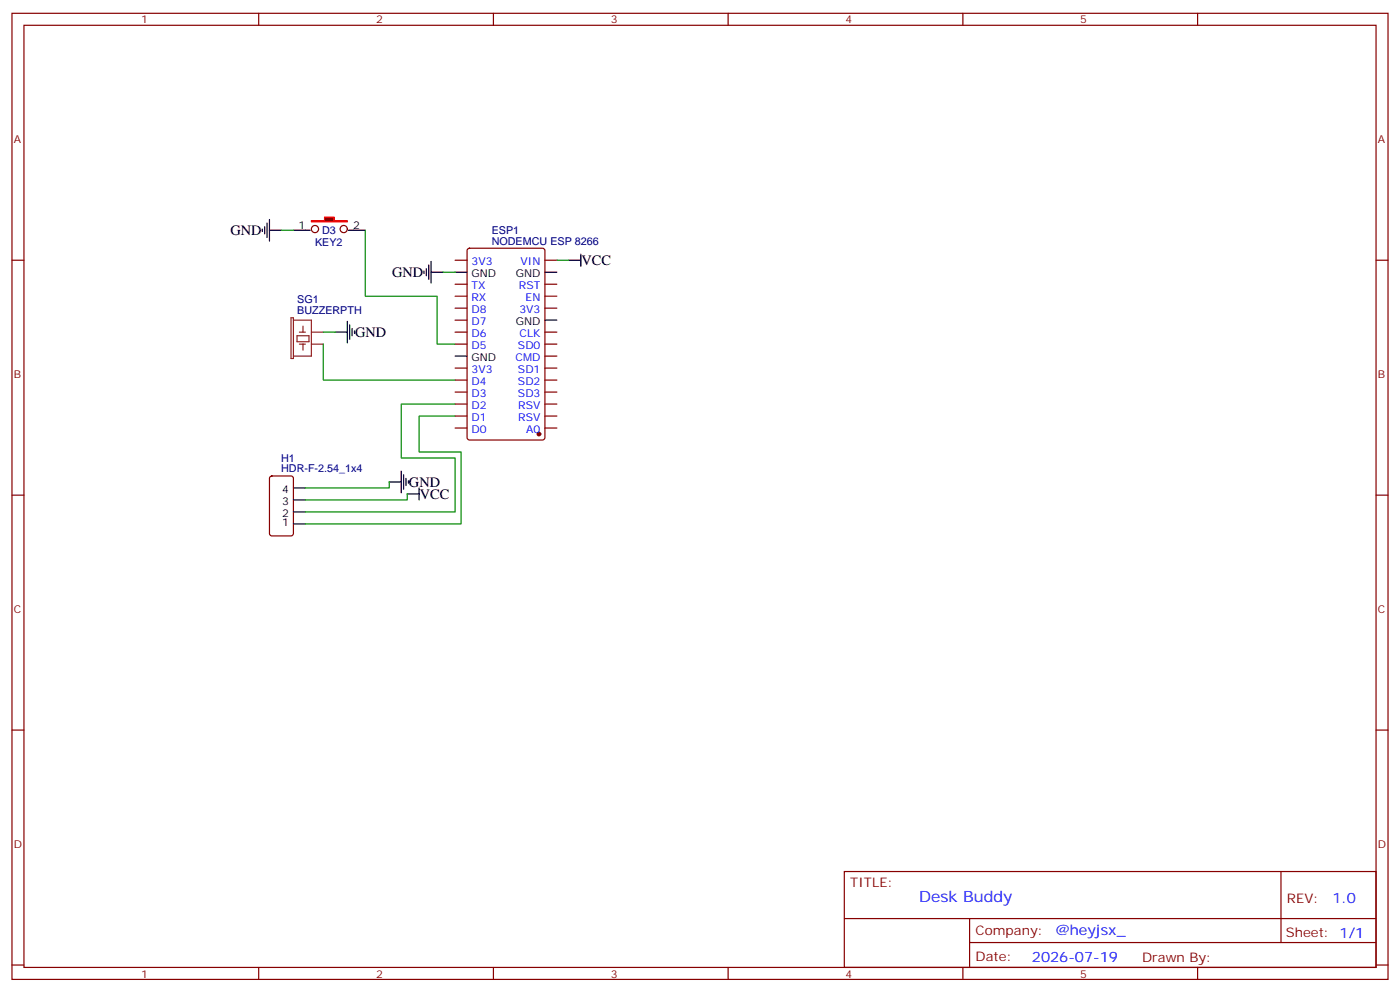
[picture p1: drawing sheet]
<svg xmlns="http://www.w3.org/2000/svg" width="412mm" height="292mm" viewBox="0 0 412 292" stroke-linecap="round" stroke-linejoin="round" font-family="sans-serif">
<g fill="none" stroke="#870000" stroke-width=".35">
<path d="M3.5 3.9h405.4v284.4h-405.4zM7.1 7.4h398.2v277.3h-398.2zM76.2 3.9v3.5M145.3 3.9v3.5M214.5 3.9v3.5M283.6 3.9v3.5M352.8 3.9v3.5M3.5 76.6h3.6M134.1 76.6h3.5M137.8 73.3l.5-.2h21.5l.7 .4v55.3l-.4 .6-21.8 .1-.7-.5v-55.2zM160.5 76.6h3.5M405.3 76.6h3.6"/>
<path d="M134.1 97.8h3.5M134.1 90.7h3.5M134.1 87.2h3.5M134.1 83.6h3.5M134.1 94.2h3.5M160.5 97.8h3.5M160.5 90.7h3.5M160.5 87.2h3.5M160.5 83.6h3.5M134.1 118.9h3.5M134.1 115.4h3.5M134.1 111.9h3.5"/>
<path d="M134.1 108.3h3.5M134.1 101.3h3.5M160.5 118.9h3.5M160.5 115.4h3.5M160.5 111.9h3.5M160.5 108.3h3.5M160.5 104.8h3.5M160.5 101.3h3.5M134.1 126h3.5M134.1 122.4h3.5M160.5 126h3.5M160.5 122.4h3.5"/>
<path d="M3.5 145.7h3.6M405.3 145.7h3.6M3.5 214.9h3.6M405.3 214.9h3.6M248.7 256.5h156.6v28.2h-156.6zM377.3 256.5v20.9M248.7 270.4h156.5M285.6 277.4h119.6M285.6 270.4v14.1M3.5 284h3.6M76.2 284.7v3.6M145.3 284.7v3.6"/>
<path d="M214.5 284.7v3.6M283.6 284.7v3.6M352.8 284.7v3.6M405.3 284h3.6"/>
</g>
<circle cx="158.7" cy="127.7" r=".53" fill="#870000" stroke="#870000" stroke-width=".35"/>
<path d="M86.4 67.8h3.6M134.1 80.1h3.5M160.5 94.2h3.5M160.5 80.1h3.5M134.1 104.8h3.5" fill="none" stroke="#000" stroke-width=".35"/>
<path d="M91.7 64.9h3.9v-1h2.8v1h3.9v.4h-10.6z" fill="#870000" stroke="#f00" stroke-width=".35"/>
<g fill="none" stroke="#870000" stroke-width=".35">
<path d="M79.6 140.3l.5-.2h5.6l.7 .4v16.5l-.4 .7h-5.9l-.7-.4v-16.5z"/>
<circle cx="92.8" cy="67.4" r="1.06"/>
<circle cx="101.2" cy="67.4" r="1.06"/>
</g>
<g fill="none" stroke="#000" stroke-width=".35">
<path d="M77.3 67.4v.7M78 66.7v2.1M78.7 65.7v4.2M79.4 67.8h3.5M79.4 64.6v6.3M90 67.8h1.4M102.7 67.8h4.9M124.9 79.8v.7M125.6 79.1v2.1M126.3 78v4.2M127 76.9v6.4M167.6 76.6h3.5"/>
<path d="M171.1 74.8v3.6M98.8 97.8h3.5M102.3 94.6v6.3M103 95.6v4.3M103.7 96.7v2.1M104.4 97.4v.7M127 80.1h3.5M118.2 138.7v6.3M118.9 139.7v4.3M86.4 154.2h3.6M86.4 150.7h3.6M86.4 147.1h3.6"/>
<path d="M86.4 143.6h3.6M114.7 141.9h3.5M119.6 140.8v2.1M119.9 145.4h3.6M120.3 141.5v.7M123.5 143.6v3.5"/>
</g>
<path d="M85.7 93.5h.7v12h-.7zM86.4 94.2h5.3v10.6h-5.3M87.5 98.8h3.5v1.8h-3.5zM88.2 97.8h1.8M89.3 96v1.8M91.7 97.8h3.5M88.2 101.3h1.8M89.3 101.3v1.7M91.7 101.3h3.5" fill="none" stroke="#8c2424" stroke-width=".35"/>
<path d="M82.9 67.8h3.5M107.6 67.8v19.4h21.2v14.1h5.3M164 76.6h3.6M95.2 97.8h3.6M130.5 80.1h3.6M95.2 101.3v10.6h38.9M134.1 118.9h-15.9v15.9h15.9v15.9h-44.1M134.1 122.4h-10.6v10.6h12.3v21.2h-45.8M114.7 141.9v1.7h-24.7M119.9 145.4v1.7h-29.9" fill="none" stroke="#008700" stroke-width=".35"/>
<text font-size="4.6" fill="#00f" x="270.8" y="265.5">Desk Buddy</text>
<g font-size="4.2">
<text x="67.9" y="69.2">GND</text>
<text x="171.3" y="78">VCC</text>
<text x="115.5" y="81.6">GND</text>
<text x="104.6" y="99.2">GND</text>
<text x="120.5" y="143.3">GND</text>
<text x="123.6" y="146.8">VCC</text>
</g>
<g font-size="4.2" fill="#00f">
<text x="392.5" y="265.8">1.0</text>
<text x="310.9" y="275.3">@heyjsx_</text>
<text x="304" y="283.1">2026-07-19</text>
</g>
<g font-size="3.9" fill="#800">
<text x="250.5" y="261.1">TITLE:</text>
<text x="379.1" y="265.8">REV:</text>
<text x="287.4" y="275.3">Company:</text>
<text x="378.7" y="275.9">Sheet: 1/1</text>
<text x="287.4" y="283">Date:</text>
<text x="336.4" y="283.1">Drawn By:</text>
</g>
<g font-size="3.2" fill="#800">
<text x="41.6" y="6.9">1</text>
<text x="110.8" y="6.9">2</text>
<text x="179.9" y="6.9">3</text>
<text x="249.1" y="6.9">4</text>
<text x="318.2" y="6.9">5</text>
<text x="4.1" y="42">A</text>
<text x="405.9" y="42">A</text>
<text x="4.1" y="111.2">B</text>
<text x="405.9" y="111.2">B</text>
<text x="4.1" y="180.3">C</text>
<text x="405.9" y="180.3">C</text>
<text x="4.1" y="249.4">D</text>
<text x="405.9" y="249.4">D</text>
<text x="41.6" y="287.7">1</text>
<text x="110.8" y="287.7">2</text>
<text x="179.9" y="287.7">3</text>
<text x="249.1" y="287.7">4</text>
<text x="318.2" y="287.7">5</text>
</g>
<g font-size="3.2">
<text x="87.9" y="67.4">1</text>
<text x="104.1" y="67.4">2</text>
<text x="138.9" y="81.5">GND</text>
<text x="151.9" y="81.5">GND</text>
<text x="151.9" y="95.6">GND</text>
<text x="138.9" y="106.2">GND</text>
<text x="83.1" y="148.6">3</text>
<text x="83.1" y="145">4</text>
<text x="83.1" y="154.9">1</text>
<text x="83.1" y="152.1">2</text>
</g>
<g font-size="3.2" fill="#000080">
<text x="94.9" y="68.9">D3</text>
<text x="144.8" y="68.8">ESP1</text>
<text x="92.8" y="72.4">KEY2</text>
<text x="144.8" y="72">NODEMCU ESP 8266</text>
<text x="87.5" y="89.3">SG1</text>
<text x="87.5" y="92.5">BUZZERPTH</text>
<text x="82.8" y="135.9">H1</text>
<text x="82.8" y="139">HDR-F-2.54_1x4</text>
</g>
<g font-size="3.2" fill="#00f">
<text x="138.9" y="78">3V3</text>
<text x="153.3" y="78">VIN</text>
<text x="138.9" y="85.1">TX</text>
<text x="138.9" y="88.6">RX</text>
<text x="152.9" y="85.1">RST</text>
<text x="154.8" y="88.6">EN</text>
<text x="138.9" y="92.1">D8</text>
<text x="138.9" y="95.6">D7</text>
<text x="153" y="92.1">3V3</text>
<text x="138.9" y="99.2">D6</text>
<text x="153" y="99.2">CLK</text>
<text x="138.9" y="102.7">D5</text>
<text x="151.9" y="106.2">CMD</text>
<text x="152.6" y="102.7">SD0</text>
<text x="138.9" y="109.7">3V3</text>
<text x="138.9" y="113.3">D4</text>
<text x="152.6" y="113.3">SD2</text>
<text x="152.6" y="109.7">SD1</text>
<text x="138.9" y="116.8">D3</text>
<text x="152.6" y="116.8">SD3</text>
<text x="138.9" y="120.3">D2</text>
<text x="138.9" y="123.9">D1</text>
<text x="152.7" y="123.9">RSV</text>
<text x="152.7" y="120.3">RSV</text>
<text x="138.9" y="127.4">D0</text>
<text x="155" y="127.4">A0</text>
</g>
</svg>
